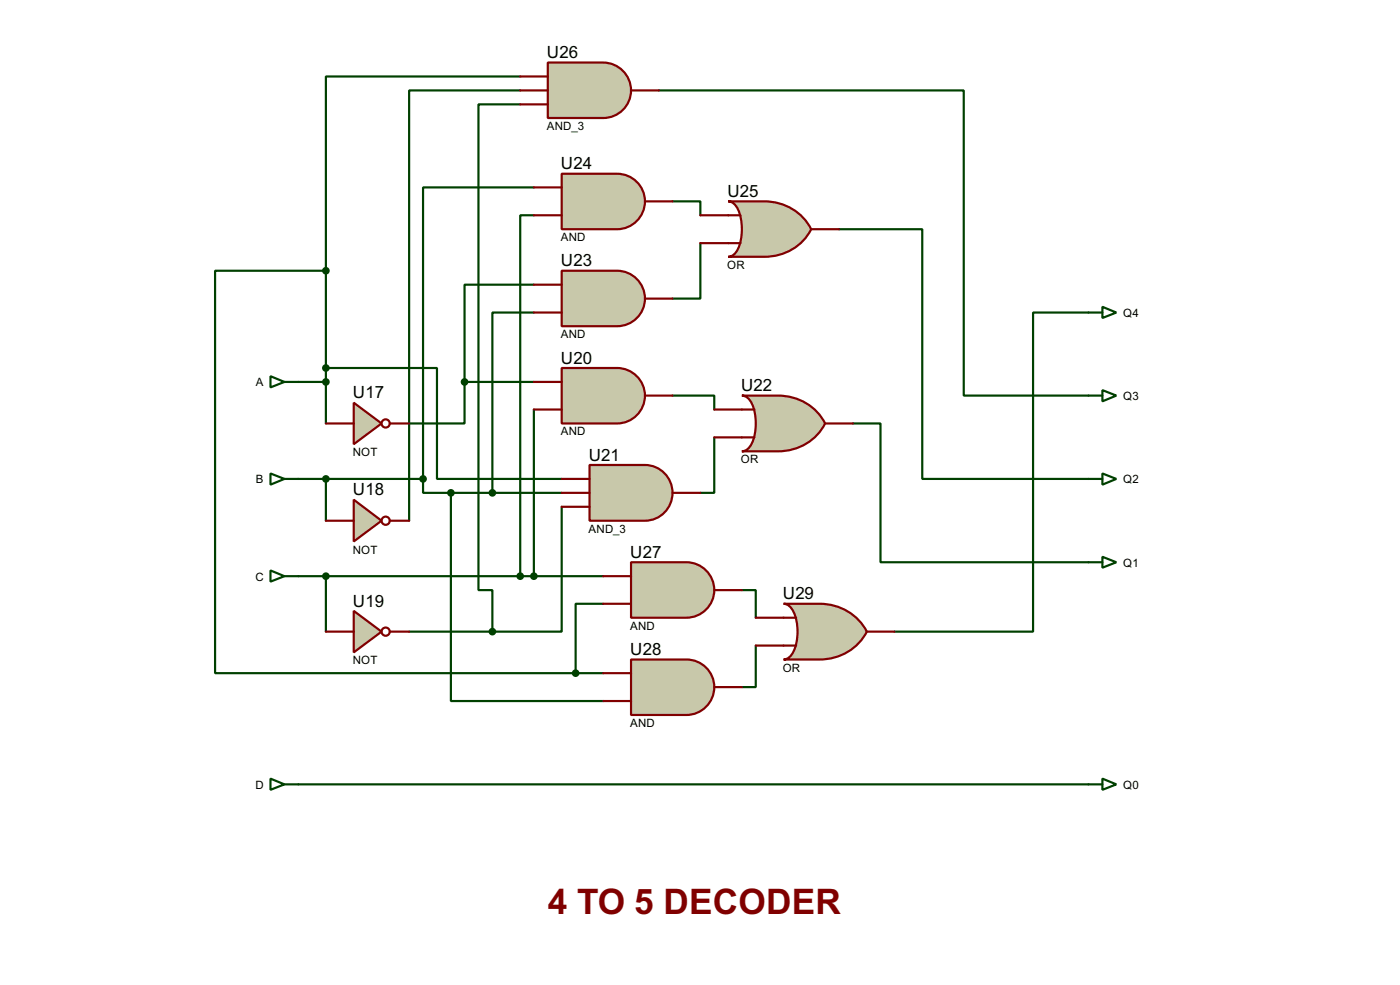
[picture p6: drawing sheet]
<svg xmlns="http://www.w3.org/2000/svg" width="256mm" height="180mm" viewBox="0 0 256 180" stroke-linecap="round" stroke-linejoin="round" font-family="sans-serif">
<g fill="none" stroke="#004000" stroke-width=".4">
<path d="M95.3 16.6h-20.3v78.7M95.3 19.1h-7.6v88.9h2.5v7.6M95.3 14h-35.6v35.6M120.7 16.6h55.9v55.8h25.4M97.8 34.3h-20.3v53.4M97.8 39.4h-2.5v66.1M123.2 36.9h5.1v2.5M59.7 49.6h-20.3v73.6h66.1M59.7 49.6v27.9M97.8 52.1h-12.7v17.8M97.8 57.2h-7.6v33M128.3 44.5v10.2h-5.1"/>
<path d="M153.7 42h15.3v45.7h33M202 56.2l2.5 1-2.5 1zM202 57.2h-12.7v58.4h-25.4M49.6 68.9l2.5 1-2.5 1zM52.1 69.9h7.6M59.7 67.4h20.4v20.3h22.8M85.1 69.9v7.6h-10.1M85.1 69.9h12.7M97.8 75v30.5M123.2 72.4h7.7v2.6M156.3 77.5h5v25.4h40.7M202 71.4l2.5 1-2.5 1.1z"/>
<path d="M49.6 86.7l2.5 1-2.5 1zM52.1 87.7h25.4M59.7 87.7v7.6M77.5 87.7v2.5h5.1M82.6 90.2v38.1h27.9M82.6 90.2h20.3M102.9 92.8v22.8h-12.7M130.9 80.1v10.1h-2.6M202 86.7l2.5 1-2.5 1zM49.6 104.4l2.5 1.1-2.5 1zM52.1 105.5h58.4M59.7 105.5v10.1"/>
<path d="M75 115.6h15.2M110.5 110.5h-5v12.7M135.9 108h2.6v5.1M138.5 118.2v7.6h-2.6M202 101.9l2.5 1-2.5 1zM105.5 123.2h5M49.6 142.5l2.5 1.1-2.5 1zM52.1 143.6h149.9M202 142.5l2.5 1.1-2.5 1z"/>
</g>
<path d="M64.8 73.7l5.1 3.8-5.1 3.8z" fill="#c8c8aa" stroke="#800000" stroke-width=".4"/>
<g fill="none" stroke="#800000" stroke-width=".4">
<path d="M59.7 77.5h5.1M71.4 77.5h3.6"/>
<circle cx="70.6" cy="77.5" r=".75"/>
</g>
<path d="M64.8 91.5l5.1 3.8-5.1 3.8z" fill="#c8c8aa" stroke="#800000" stroke-width=".4"/>
<g fill="none" stroke="#800000" stroke-width=".4">
<path d="M59.7 95.3h5.1M71.4 95.3h3.6"/>
<circle cx="70.6" cy="95.3" r=".75"/>
</g>
<path d="M64.8 111.8l5.1 3.8-5.1 3.8z" fill="#c8c8aa" stroke="#800000" stroke-width=".4"/>
<g fill="none" stroke="#800000" stroke-width=".4">
<path d="M59.7 115.6h5.1M71.4 115.6h3.6"/>
<circle cx="70.6" cy="115.6" r=".75"/>
</g>
<path d="M102.9 67.4h10.2a5.1 5.1 0 0 1 5.1 5 5.1 5.1 0 0 1-5.1 5.1h-10.2z" fill-rule="evenodd" fill="#c8c8aa" stroke="#800000" stroke-width=".4"/>
<path d="M97.8 69.9h5.1M97.8 75h5.1M118.2 72.4h5" fill="none" stroke="#800000" stroke-width=".4"/>
<circle cx="59.7" cy="105.5" r=".5" fill="#004000" stroke="#004000" stroke-width=".4"/>
<path d="M108 85.1h10.2a5.1 5.1 0 0 1 5 5.1 5.1 5.1 0 0 1-5 5.1h-10.2z" fill-rule="evenodd" fill="#c8c8aa" stroke="#800000" stroke-width=".4"/>
<path d="M102.9 87.7h5.1M102.9 90.2h5.1M102.9 92.8h5.1M123.2 90.2h5.1" fill="none" stroke="#800000" stroke-width=".4"/>
<g fill="#004000" stroke="#004000" stroke-width=".4">
<circle cx="59.7" cy="69.9" r=".5"/>
<circle cx="59.7" cy="87.7" r=".5"/>
</g>
<path d="M135.9 72.4h6.6a9.5 9.5 0 0 1 8.7 5.1 9.5 9.5 0 0 1-8.7 5.1h-6.6a2.2 2.2 0 0 0 1.9-1.5 9.3 9.3 0 0 0-.4-7.8l-.9-.8z" fill-rule="evenodd" fill="#c8c8aa" stroke="#800000" stroke-width=".4"/>
<path d="M130.9 75h7.3M151.2 77.5h5.1M130.9 80.1h7.3" fill="none" stroke="#800000" stroke-width=".4"/>
<path d="M102.9 49.6h10.2a5.1 5.1 0 0 1 5.1 5 5.1 5.1 0 0 1-5.1 5.1h-10.2z" fill-rule="evenodd" fill="#c8c8aa" stroke="#800000" stroke-width=".4"/>
<path d="M97.8 52.1h5.1M97.8 57.2h5.1M118.2 54.7h5" fill="none" stroke="#800000" stroke-width=".4"/>
<g fill="#004000" stroke="#004000" stroke-width=".4">
<circle cx="85.1" cy="69.9" r=".5"/>
<circle cx="90.2" cy="90.2" r=".5"/>
</g>
<path d="M102.9 31.8h10.2a5.1 5.1 0 0 1 5.1 5.1 5.1 5.1 0 0 1-5.1 5.1h-10.2z" fill-rule="evenodd" fill="#c8c8aa" stroke="#800000" stroke-width=".4"/>
<path d="M97.8 34.3h5.1M97.8 39.4h5.1M118.2 36.9h5" fill="none" stroke="#800000" stroke-width=".4"/>
<g fill="#004000" stroke="#004000" stroke-width=".4">
<circle cx="77.5" cy="87.7" r=".5"/>
<circle cx="95.3" cy="105.5" r=".5"/>
</g>
<path d="M133.4 36.9h6.6a9.5 9.5 0 0 1 8.6 5.1 9.4 9.4 0 0 1-8.6 5h-6.6a2.16 2.16 0 0 0 1.8-1.5 9.3 9.3 0 0 0-.3-7.8l-1-.7z" fill-rule="evenodd" fill="#c8c8aa" stroke="#800000" stroke-width=".4"/>
<path d="M128.3 39.4h7.4M128.3 44.5h7.4M148.6 42h5.1" fill="none" stroke="#800000" stroke-width=".4"/>
<path d="M100.4 11.5h10.1a5.1 5.1 0 0 1 5.1 5 5.1 5.1 0 0 1-5.1 5.1h-10.1z" fill-rule="evenodd" fill="#c8c8aa" stroke="#800000" stroke-width=".4"/>
<path d="M95.3 14h5.1M95.3 16.6h5.1M95.3 19.1h5.1M115.6 16.6h5.1" fill="none" stroke="#800000" stroke-width=".4"/>
<g fill="#004000" stroke="#004000" stroke-width=".4">
<circle cx="59.7" cy="67.4" r=".5"/>
<circle cx="90.2" cy="115.6" r=".5"/>
</g>
<path d="M115.6 102.9h10.2a5.1 5.1 0 0 1 5.1 5.1 5.1 5.1 0 0 1-5.1 5.1h-10.2z" fill-rule="evenodd" fill="#c8c8aa" stroke="#800000" stroke-width=".4"/>
<path d="M110.5 105.5h5.1M110.5 110.5h5.1M130.9 108h5" fill="none" stroke="#800000" stroke-width=".4"/>
<path d="M115.6 120.7h10.2a5.1 5.1 0 0 1 5.1 5.1 5.1 5.1 0 0 1-5.1 5.1h-10.2z" fill-rule="evenodd" fill="#c8c8aa" stroke="#800000" stroke-width=".4"/>
<path d="M110.5 123.2h5.1M110.5 128.3h5.1M130.9 125.8h5" fill="none" stroke="#800000" stroke-width=".4"/>
<g fill="#004000" stroke="#004000" stroke-width=".4">
<circle cx="59.7" cy="49.6" r=".5"/>
<circle cx="105.4" cy="123.2" r=".5"/>
<circle cx="97.8" cy="105.5" r=".5"/>
<circle cx="82.6" cy="90.2" r=".5"/>
</g>
<path d="M143.6 110.5h6.6a9.6 9.6 0 0 1 8.6 5.1 9.6 9.6 0 0 1-8.6 5.1h-6.6a2.22 2.22 0 0 0 1.8-1.5 9.1 9.1 0 0 0-.4-7.8l-.9-.8z" fill-rule="evenodd" fill="#c8c8aa" stroke="#800000" stroke-width=".4"/>
<path d="M138.5 113.1h7.4M138.5 118.2h7.4M158.8 115.6h5.1" fill="none" stroke="#800000" stroke-width=".4"/>
<text font-size="7.2" fill="#800000" x="100.4" y="167.2">4 TO 5 DECODER</text>
<g font-size="3.5">
<text x="100.2" y="10.6">U26</text>
<text x="102.8" y="31">U24</text>
<text x="133.3" y="36">U25</text>
<text x="102.8" y="48.7">U23</text>
<text x="102.8" y="66.6">U20</text>
<text x="135.8" y="71.6">U22</text>
<text x="64.7" y="72.9">U17</text>
<text x="107.9" y="84.3">U21</text>
<text x="64.7" y="90.7">U18</text>
<text x="115.5" y="102.1">U27</text>
<text x="64.7" y="111">U19</text>
<text x="143.4" y="109.7">U29</text>
<text x="115.5" y="119.9">U28</text>
</g>
<g font-size="2.4">
<text x="100.2" y="23.8">AND_3</text>
<text x="102.7" y="44.1">AND</text>
<text x="133.2" y="49.2">OR</text>
<text x="205.8" y="58">Q4</text>
<text x="102.7" y="61.9">AND</text>
<text x="46.9" y="70.7">A</text>
<text x="205.8" y="73.2">Q3</text>
<text x="64.6" y="83.5">NOT</text>
<text x="102.7" y="79.7">AND</text>
<text x="46.9" y="88.5">B</text>
<text x="135.7" y="84.8">OR</text>
<text x="205.8" y="88.5">Q2</text>
<text x="64.6" y="101.3">NOT</text>
<text x="107.8" y="97.5">AND_3</text>
<text x="46.8" y="106.3">C</text>
<text x="205.8" y="103.7">Q1</text>
<text x="115.4" y="115.3">AND</text>
<text x="64.6" y="121.6">NOT</text>
<text x="143.4" y="122.9">OR</text>
<text x="115.4" y="133.1">AND</text>
<text x="46.8" y="144.4">D</text>
<text x="205.8" y="144.4">Q0</text>
</g>
</svg>
